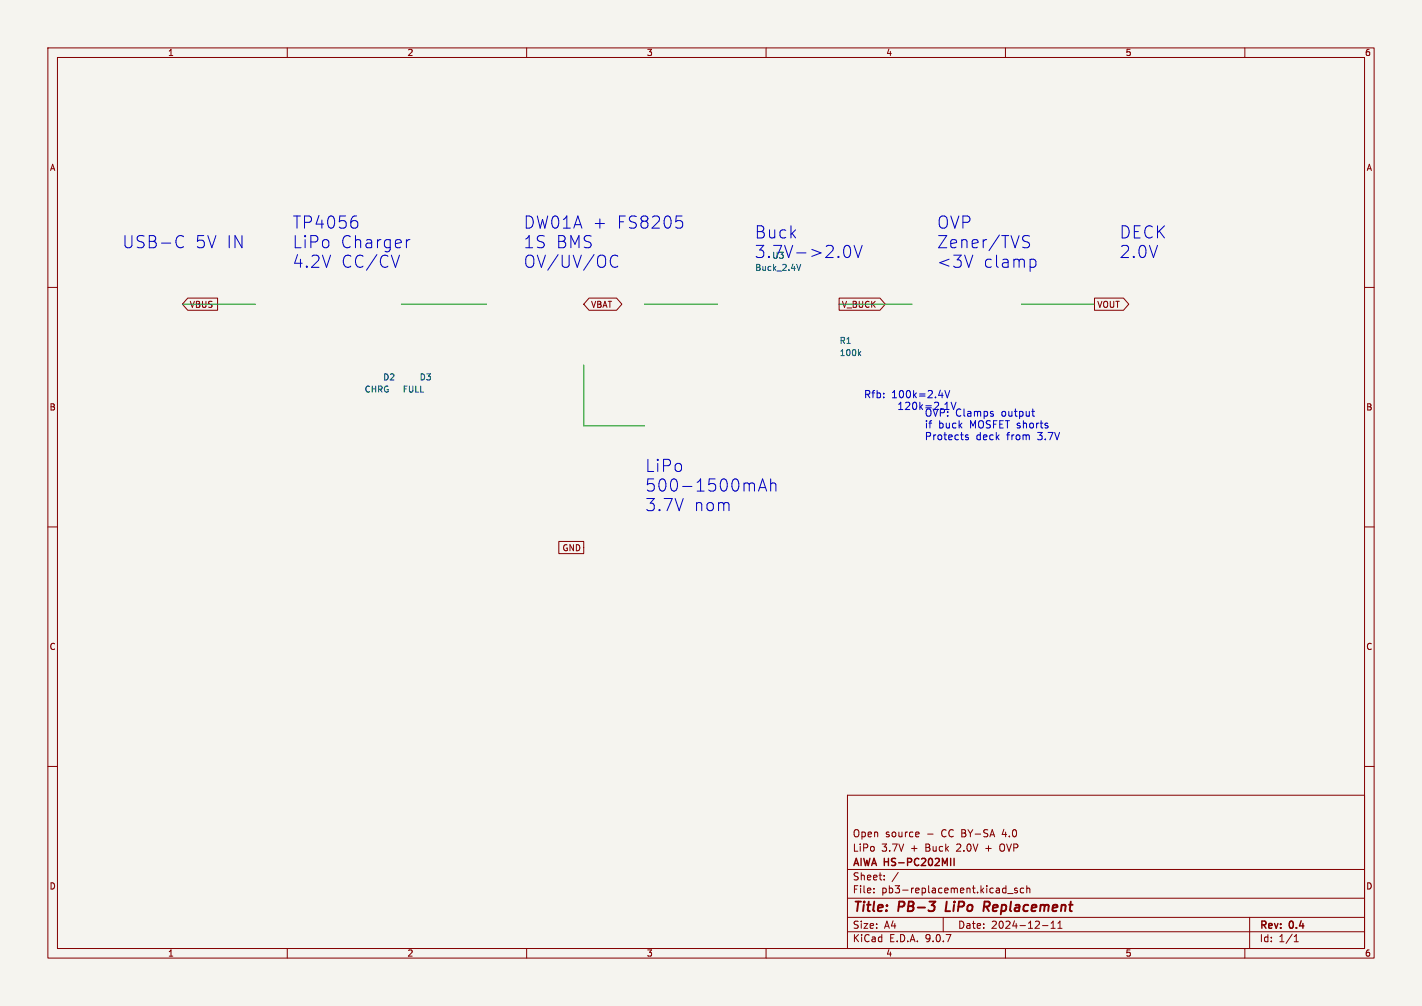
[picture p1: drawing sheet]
<svg xmlns="http://www.w3.org/2000/svg" width="297mm" height="210mm" viewBox="0 0 297 210" stroke-linecap="round" stroke-linejoin="round" font-family="sans-serif">
<path d="M0 0h297v210h-297z" fill="#f5f4ef" stroke="#f5f4ef" stroke-width=".21"/>
<g fill="none" stroke="#840000" stroke-width=".21">
<path d="M10 10h277v190h-277zM12 12h273v186h-273zM60 10v2M110 10v2M160 10v2M210 10v2M260 10v2M10 60h2M39.2 62.2h6.2v2.6h-6.2l-1.1-1.3zM123 62.2h5.8l1.1 1.3-1.1 1.3h-5.8l-1.1-1.3zM175.3 62.2h8.5l1.1 1.3-1.1 1.3h-8.5zM228.6 62.2h6.1l1.1 1.3-1.1 1.3h-6.1z"/>
<path d="M285 60h2M10 110h2M116.7 113h5.2v2.6h-5.2zM285 110h2M10 160h2M177 166h108v32h-108zM191.7 173.7l.3 .4-.8 .1M191.9 174.6l-.2 .1M285 160h2M60 198v2M110 198v2M160 198v2"/>
<path d="M177 194.5h108M177 191.5h108M177 187.5h108M177 181.5h108M182.5 186.3v.1M182.5 185.5v.1M184.7 183.6v.1M184.7 182.8v.1M187.6 182.1l-1.3 2M197 191.5v3M210 198v2M210.5 186.5h1.1"/>
<path d="M212.5 185.5l-.4-.1-.2 .2 .1 .2 .5 .2v.3h-.6M213.8 185.5l-.4-.1-.3 .3 .1 .6h.6M214.5 185.5l.2-.1 .3 .1 .1 .9M214.5 184.9v1.5M217.7 193.2h1.2M219.5 193.8h.9M219.5 192.7l.5-.4v1.5M221 193.8h.8M221 192.7l.4-.4v1.5M260 198v2M261 191.5v6.5M270.3 196.6h.9"/>
<path d="M270.3 195.5l.4-.4v1.5"/>
</g>
<path d="M194.1 188.2h1.3l-.8 .8M195.1 189.1l.1 .3-.2 .6M197.7 188.2l-.2 2h.9M206 189.3l.5 .9M206.4 188.2h-.8l-.2 2M206.5 189.2l-1 .1" fill="none" stroke="#840000" stroke-width=".4"/>
<path d="M198.6 179.2v1.5M199.3 179.2v1.5" fill="none" stroke="#840000" stroke-width=".3"/>
<path d="M38.1 63.5h15.2M83.8 63.5h17.8M121.9 76.2v12.7h12.7M134.6 63.5h15.3M175.3 63.5h15.2M213.4 63.5h15.2" fill="none" stroke="#009600" stroke-width=".21"/>
<g fill="none" stroke="#0000c2" stroke-width=".21">
<path d="M37.2 49.3a.89 .89 0 0 1 1.1 .1M38.3 51.5a.89 .89 0 0 1-1.1 .1M74 45.1h.5M74.2 46.1l.5 .4v.6l-.5 .5M83.4 53.3l-.8 2.5M85.6 50a.65 .65 0 0 0-.7 .5M127.6 55.2a.88 .88 0 0 0 1.4 .4M129 53.5a.88 .88 0 0 0-1.4 .4M141.3 45.1h1.2M141.5 46.1h.6l.5 .4v.6l-.3 .4-.8 .1M176.3 51.7a.62 .62 0 0 1 .6-.5 .62 .62 0 0 1 .6 .5 1.31 1.31 0 0 1-.7 2.1l-.5-.5M178.4 51.2l.8 2.6 .9-2.6"/>
<path d="M203.2 53.3l-.9 2.5M213.7 50.1l.4 .3a.93 .93 0 0 1 .9 .6 .65 .65 0 0 1-.5 .7l-.9-.1M215 49.3l-.9-.1-.4 .2M215.4 54.1l.7 .1 .3 .4-.2 1-.3 .2h-.5M161 100v2.5M197.3 81.5l.6 1.5 .5-1.5M198.7 84l.5 1.5 .5-1.5M202.2 90.9l-.4-.1-.2 .2 .1 .2 .5 .2v.3h-.6M207.3 86.4l.2 .2-.2 .3M207.3 85.9l.1 .1M215.5 85.9h.6M215.7 86.7l.4 .2"/>
<path d="M158.4 102.5l.9-2.5 .8 2.5M158.7 101.8h1.2M161 101.1a.63 .63 0 0 1 1.1 .1v1.3"/>
</g>
<path d="M166.4 55.2l.4 1.3 .4-1.3M179.4 73.8l.4 .4M179.8 73.4l-.5 .5" fill="none" stroke="#006464" stroke-width=".21"/>
<g font-size="3.5" fill="#0000c2">
<text x="61" y="48">TP4056</text>
<text x="109.2" y="48">DW01A +</text>
<text x="128.6" y="48">FS8205</text>
<text x="195.6" y="48">OVP</text>
<text x="25.4" y="52">USB-C</text>
<text x="40.6" y="52">5V IN</text>
<text x="61" y="52">LiPo</text>
<text x="70.9" y="52">Charger</text>
<text x="109.2" y="52">1S BMS</text>
<text x="157.5" y="50">Buck</text>
<text x="195.6" y="52">Zener/TVS</text>
<text x="233.7" y="50">DECK</text>
<text x="61" y="56.1">4.2V</text>
<text x="71.1" y="56.1">CC/CV</text>
<text x="109.2" y="56.1">OV/UV/OC</text>
<text x="157.5" y="54.1">3.7V-&gt;2.0V</text>
<text x="195.6" y="56.1">&lt;3V</text>
<text x="205.2" y="56.1">clamp</text>
<text x="233.7" y="54.1">2.0V</text>
<text x="134.6" y="98.8">LiPo</text>
<text x="134.6" y="102.8">500-1500mAh</text>
<text x="134.6" y="106.9">3.7V</text>
<text x="144.7" y="106.9">nom</text>
</g>
<g font-size="2.8" fill="#840000">
<text x="178" y="190.9">Title:</text>
<text x="187.7" y="190.9">PB-3</text>
<text x="198.4" y="190.9">LiPo</text>
<text x="207.1" y="190.9">Replacement</text>
</g>
<g font-size="2.1" fill="#0000c2">
<text x="180.3" y="83.3">Rfb:</text>
<text x="186.2" y="83.3">100k=2.4V</text>
<text x="188.2" y="85.8">120k=2.1V</text>
<text x="193" y="87.2">OVP: Clamps</text>
<text x="193" y="89.6">if</text>
<text x="196" y="89.6">buck</text>
<text x="202.6" y="89.6">MOSFET shorts</text>
<text x="209.2" y="87.2">output</text>
<text x="193" y="92.1">Protects</text>
<text x="203.8" y="92.1">deck</text>
<text x="210.3" y="92.1">from</text>
<text x="216.9" y="92.1">3.7V</text>
</g>
<g font-size="2.1" fill="#840000">
<text x="178" y="178">LiPo</text>
<text x="178" y="175">Open</text>
<text x="184.1" y="178">3.7V</text>
<text x="184.9" y="175">source</text>
<text x="190.2" y="178">+</text>
<text x="193.4" y="178">Buck</text>
<text x="193.6" y="175">-</text>
<text x="196.8" y="175">CC BY-SA</text>
<text x="200.1" y="178">2.0V</text>
<text x="206.2" y="178">+</text>
<text x="209.4" y="178">OVP</text>
<text x="209.7" y="175">4.0</text>
<text x="178" y="184">Sheet:</text>
<text x="178" y="181.2">AIWA HS-PC202MII</text>
<text x="178" y="186.7">File:</text>
<text x="184.1" y="186.7">pb3-replacement.kicad_sch</text>
<text x="178" y="196.9">KiCad</text>
<text x="178" y="194.1">Size:</text>
<text x="184.7" y="194.1">A4</text>
<text x="185.7" y="196.9">E.D.A.</text>
<text x="193.3" y="196.9">9.0.7</text>
<text x="200" y="194.1">Date:</text>
<text x="207" y="194.1">2024-12-11</text>
<text x="263" y="194.3">Rev:</text>
<text x="263" y="196.9">Id:</text>
<text x="267.1" y="196.9">1/1</text>
<text x="269.4" y="194.3">0.4</text>
</g>
<g font-size="1.8" fill="#840000">
<text x="35" y="11.9">1</text>
<text x="85" y="11.9">2</text>
<text x="135" y="11.9">3</text>
<text x="185" y="11.9">4</text>
<text x="235" y="11.9">5</text>
<text x="285" y="11.9">6</text>
<text x="10.3" y="35.9">A</text>
<text x="285.3" y="35.9">A</text>
<text x="39.5" y="64.5">VBUS</text>
<text x="123.3" y="64.5">VBAT</text>
<text x="175.7" y="64.5">V_BUCK</text>
<text x="229.1" y="64.5">VOUT</text>
<text x="10.3" y="85.9">B</text>
<text x="285.3" y="85.9">B</text>
<text x="117.4" y="115.3">GND</text>
<text x="10.3" y="135.9">C</text>
<text x="285.3" y="135.9">C</text>
<text x="10.3" y="185.9">D</text>
<text x="285.3" y="185.9">D</text>
<text x="35" y="199.9">1</text>
<text x="85" y="199.9">2</text>
<text x="135" y="199.9">3</text>
<text x="185" y="199.9">4</text>
<text x="235" y="199.9">5</text>
<text x="285" y="199.9">6</text>
</g>
<g font-size="1.8" fill="#006464">
<text x="157.7" y="56.7">Buck_2.4V</text>
<text x="161.2" y="54.2">U3</text>
<text x="175.3" y="72">R1</text>
<text x="175.3" y="74.5">100k</text>
<text x="76.1" y="82.1">CHRG</text>
<text x="79.9" y="79.6">D2</text>
<text x="84" y="82.1">FULL</text>
<text x="87.6" y="79.6">D3</text>
</g>
</svg>
